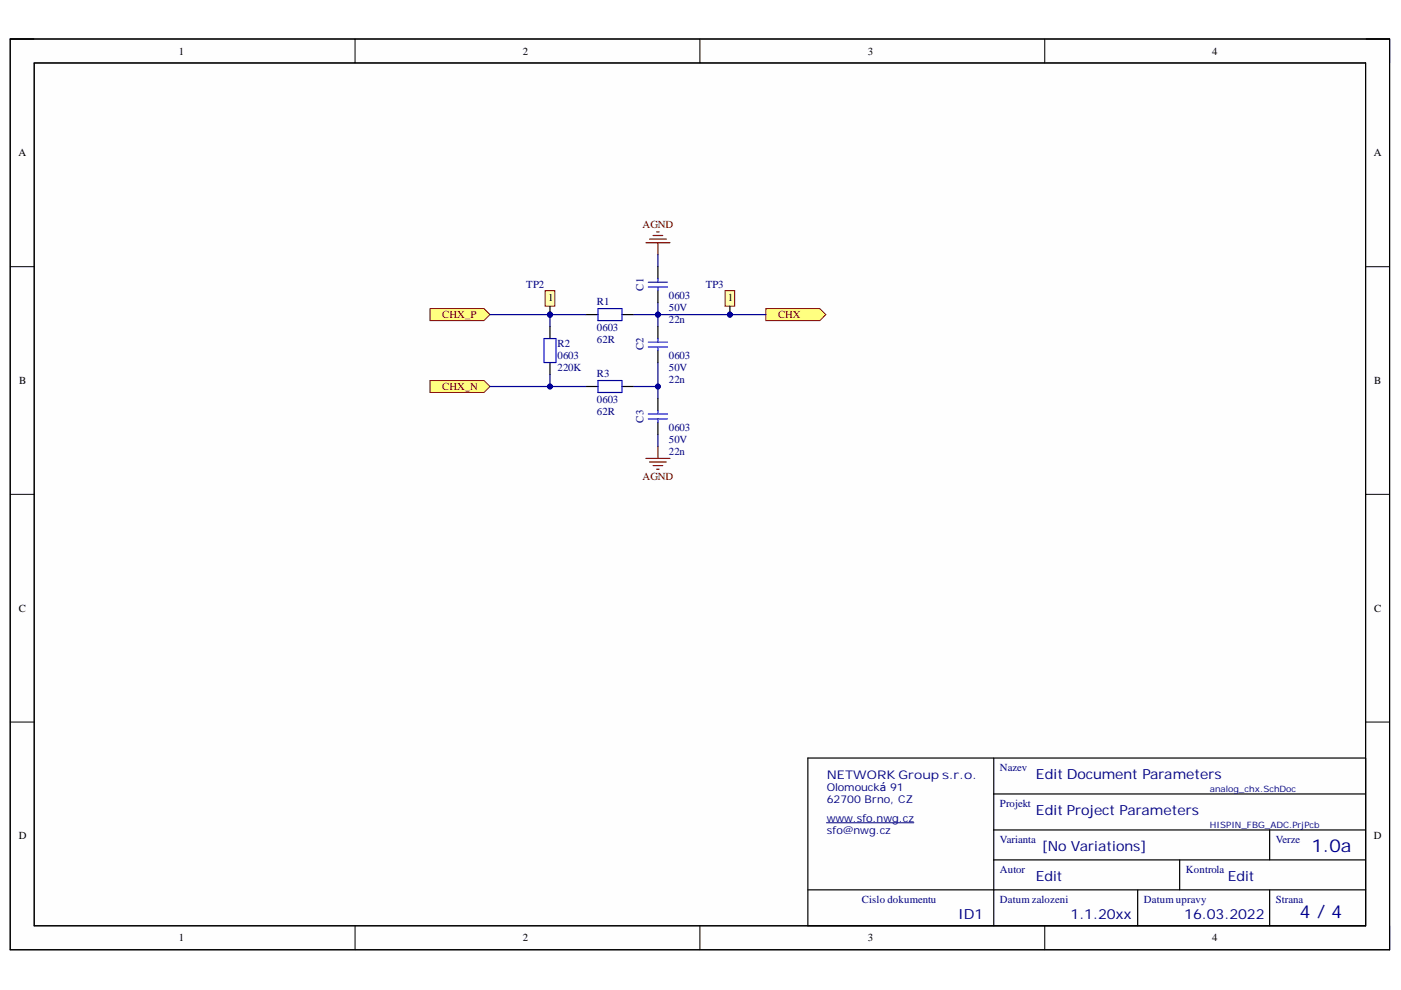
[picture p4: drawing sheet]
<svg xmlns="http://www.w3.org/2000/svg" width="297mm" height="210mm" viewBox="0 0 297 210" stroke-linecap="round" stroke-linejoin="round" font-family="sans-serif">
<path d="M2.2 8.3h292.4v193.1h-292.4z" fill-rule="evenodd" fill="#fefefe"/>
<path d="M2.2 8.3h292.4v193.1h-292.4z" fill="none" stroke="#000" stroke-width=".21"/>
<path d="M7.3 13.4h282.2v182.9h-282.2z" fill-rule="evenodd" fill="#fefefe"/>
<g fill="none" stroke="#000" stroke-width=".21">
<path d="M2.2 8.3h5.1M7.3 13.4h282.2v182.9h-282.2zM75.3 8.3v5M148.4 8.3v5M221.5 8.3v5.1M289.5 8.3h5.1v5.1M2.2 56.5h5.1M289.5 56.5h5.1M2.2 104.8h5.1M289.5 104.8h5.1M2.2 153.1h5.1M289.5 153.1h5.1"/>
<path d="M75.3 196.3v5.1M148.4 196.3v5.1M221.5 196.3v5.1M294.6 196.3v5.1"/>
</g>
<path d="M2.2 8.3h292.4v193.1h-292.4zM7.3 13.4h282.2v182.9h-282.2zM210.7 160.7v35.6M210.7 168.3h78.8M210.7 176h78.8M269.2 176v6.3M289.5 160.7h-118.2v35.6M171.3 188.7h118.2M210.7 182.3h78.8M241.2 188.7v7.6M250.1 182.3v6.4M269.2 188.7v7.6" fill="none" stroke="#000" stroke-width=".25"/>
<path d="M175.2 174.4h18.6" fill="none" stroke="#000080" stroke-width=".21"/>
<path d="M91.2 65.4h11.4l1.3 1.3-1.3 1.3h-11.4z" fill-rule="evenodd" fill="#ffff80"/>
<path d="M91.2 65.4h11.4l1.3 1.3-1.3 1.3h-11.4z" fill="none" stroke="#800000" stroke-width=".21"/>
<path d="M91.2 80.7h11.4l1.3 1.2-1.3 1.3h-11.4z" fill-rule="evenodd" fill="#ffff80"/>
<path d="M91.2 80.7h11.4l1.3 1.2-1.3 1.3h-11.4z" fill="none" stroke="#800000" stroke-width=".21"/>
<path d="M162.4 65.4h11.4l1.3 1.3-1.3 1.3h-11.4z" fill-rule="evenodd" fill="#ffff80"/>
<path d="M162.4 65.4h11.4l1.3 1.3-1.3 1.3h-11.4z" fill="none" stroke="#800000" stroke-width=".21"/>
<circle cx="154.8" cy="66.7" r=".51" fill="#000080"/>
<circle cx="154.8" cy="66.7" r=".51" fill="none" stroke="#000080" stroke-width=".21"/>
<path d="M153.7 61.6h2.1v3.3h-2.1z" fill-rule="evenodd" fill="#ffffb0"/>
<path d="M153.7 61.6h2.1v3.3h-2.1z" fill="none" stroke="#800000" stroke-width=".21"/>
<path d="M154.7 64.9v1.8" fill="none" stroke="#000" stroke-width=".25"/>
<circle cx="154.8" cy="66.7" r=".51" fill="#000080"/>
<circle cx="154.8" cy="66.7" r=".51" fill="none" stroke="#000080" stroke-width=".21"/>
<circle cx="116.6" cy="66.7" r=".51" fill="#000080"/>
<circle cx="116.6" cy="66.7" r=".51" fill="none" stroke="#000080" stroke-width=".21"/>
<path d="M115.6 61.6h2v3.3h-2z" fill-rule="evenodd" fill="#ffffb0"/>
<path d="M115.6 61.6h2v3.3h-2z" fill="none" stroke="#800000" stroke-width=".21"/>
<path d="M116.6 64.9v1.8" fill="none" stroke="#000" stroke-width=".25"/>
<circle cx="116.6" cy="66.7" r=".51" fill="#000080"/>
<circle cx="116.6" cy="66.7" r=".51" fill="none" stroke="#000080" stroke-width=".21"/>
<path d="M136.9 51.5h5.1M137.7 50.7h3.6M138.5 49.9h2M139.2 49.2h.5M139.5 51.5v2.5M136.9 97.2h5.1M137.7 98h3.6M138.5 98.7h2M139.2 99.5h.5M139.5 94.7v2.5" fill="none" stroke="#800000" stroke-width=".25"/>
<path d="M116.6 69.2v2.6M116.6 76.9v2.5M124.2 66.7h2.6M131.9 66.7h2.5M124.2 81.9h2.6M131.9 81.9h2.5" fill="none" stroke="#000" stroke-width=".25"/>
<path d="M115.3 71.8h2.6v5.1h-2.6zM126.8 65.4h5.1v2.6h-5.1zM126.8 80.7h5.1v2.5h-5.1z" fill="none" stroke="#00f" stroke-width=".25"/>
<path d="M103.9 66.7h12.7" fill="none" stroke="#000080" stroke-width=".25"/>
<circle cx="116.6" cy="66.7" r=".51" fill="#000080"/>
<circle cx="116.6" cy="66.7" r=".51" fill="none" stroke="#000080" stroke-width=".21"/>
<path d="M139.5 54v2.5M116.6 66.7h7.6M139.5 92.1v2.6" fill="none" stroke="#000080" stroke-width=".25"/>
<circle cx="116.6" cy="66.7" r=".51" fill="#000080"/>
<circle cx="116.6" cy="66.7" r=".51" fill="none" stroke="#000080" stroke-width=".21"/>
<path d="M103.9 81.9h20.3" fill="none" stroke="#000080" stroke-width=".25"/>
<circle cx="116.6" cy="81.9" r=".51" fill="#000080"/>
<circle cx="116.6" cy="81.9" r=".51" fill="none" stroke="#000080" stroke-width=".21"/>
<path d="M116.6 79.4v2.5" fill="none" stroke="#000080" stroke-width=".25"/>
<circle cx="116.6" cy="81.9" r=".51" fill="#000080"/>
<circle cx="116.6" cy="81.9" r=".51" fill="none" stroke="#000080" stroke-width=".21"/>
<path d="M116.6 66.7v2.5" fill="none" stroke="#000080" stroke-width=".25"/>
<circle cx="116.6" cy="66.7" r=".51" fill="#000080"/>
<circle cx="116.6" cy="66.7" r=".51" fill="none" stroke="#000080" stroke-width=".21"/>
<path d="M139.5 64.2v2.5" fill="none" stroke="#000080" stroke-width=".25"/>
<circle cx="139.5" cy="66.7" r=".51" fill="#000080"/>
<circle cx="139.5" cy="66.7" r=".51" fill="none" stroke="#000080" stroke-width=".21"/>
<path d="M139.5 66.7h22.9" fill="none" stroke="#000080" stroke-width=".25"/>
<circle cx="139.5" cy="66.7" r=".51" fill="#000080"/>
<circle cx="139.5" cy="66.7" r=".51" fill="none" stroke="#000080" stroke-width=".21"/>
<circle cx="154.8" cy="66.7" r=".51" fill="#000080"/>
<circle cx="154.8" cy="66.7" r=".51" fill="none" stroke="#000080" stroke-width=".21"/>
<path d="M134.4 66.7h5.1v2.5" fill="none" stroke="#000080" stroke-width=".25"/>
<circle cx="139.5" cy="66.7" r=".51" fill="#000080"/>
<circle cx="139.5" cy="66.7" r=".51" fill="none" stroke="#000080" stroke-width=".21"/>
<path d="M139.5 76.9v5" fill="none" stroke="#000080" stroke-width=".25"/>
<circle cx="139.5" cy="81.9" r=".51" fill="#000080"/>
<circle cx="139.5" cy="81.9" r=".51" fill="none" stroke="#000080" stroke-width=".21"/>
<path d="M134.4 81.9h5.1v2.6" fill="none" stroke="#000080" stroke-width=".25"/>
<circle cx="139.5" cy="81.9" r=".51" fill="#000080"/>
<circle cx="139.5" cy="81.9" r=".51" fill="none" stroke="#000080" stroke-width=".21"/>
<path d="M139.5 56.5v2.6M139.5 61.6v2.6M139.5 69.2v2.6M139.5 74.3v2.6M139.5 84.5v2.5M139.5 89.6v2.5" fill="none" stroke="#000" stroke-width=".25"/>
<path d="M137.5 59.8h4M139.5 59.1v.7M137.5 60.9h4M137.5 72.5h4M137.5 73.6h4M139.5 60.9v.7M139.5 71.8v.7M139.5 73.6v.7M137.5 87.8h4M137.5 88.8h4M139.5 87v.8M139.5 88.8v.8" fill="none" stroke="#00f" stroke-width=".25"/>
<g font-size="3.8" fill="#000080">
<text x="278.1" y="180.7">1.0a</text>
<text x="275.5" y="194.7">4 / 4</text>
</g>
<g font-size="3" fill="#000080">
<text x="219.6" y="165.2">Edit Document Parameters</text>
<text x="219.6" y="172.8">Edit Project Parameters</text>
<text x="220.9" y="180.4">[No Variations]</text>
<text x="219.6" y="186.7">Edit</text>
<text x="260.3" y="186.7">Edit</text>
<text x="203.1" y="194.8">ID1</text>
<text x="227" y="194.8">1.1.20xx</text>
<text x="251.1" y="194.8">16.03.2022</text>
</g>
<text font-size="2.5" fill="#000080" x="175.3" y="165.3">NETWORK Group s.r.o.</text>
<g font-size="2.3">
<text x="37.9" y="11.6">1</text>
<text x="110.8" y="11.6">2</text>
<text x="184" y="11.6">3</text>
<text x="257" y="11.6">4</text>
<text x="3.9" y="33.1">A</text>
<text x="291.3" y="33.1">A</text>
<text x="116.2" y="63.9">1</text>
<text x="154.3" y="63.9">1</text>
<text x="4.1" y="81.4">B</text>
<text x="291.4" y="81.4">B</text>
<text x="4" y="129.7">C</text>
<text x="291.4" y="129.7">C</text>
<text x="4" y="177.9">D</text>
<text x="291.3" y="177.9">D</text>
<text x="37.9" y="199.6">1</text>
<text x="110.8" y="199.6">2</text>
<text x="184" y="199.6">3</text>
<text x="257" y="199.6">4</text>
</g>
<g font-size="2.3" fill="#800000">
<text x="136.2" y="48.3">AGND</text>
<text x="93.7" y="67.5">CHX_P</text>
<text x="165" y="67.5">CHX</text>
<text x="93.7" y="82.7">CHX_N</text>
<text x="136.2" y="101.8">AGND</text>
</g>
<g font-size="2.3" fill="#000080">
<text x="111.6" y="61.1">TP2</text>
<text x="126.6" y="64.7">R1</text>
<text x="136.5" y="61.6" transform="rotate(-90 136.5 61.6)">C1</text>
<text x="141.8" y="63.4">0603</text>
<text x="141.8" y="65.9">50V</text>
<text x="149.7" y="61.1">TP3</text>
<text x="126.6" y="70.2">0603</text>
<text x="141.8" y="68.5">22n</text>
<text x="118.2" y="76.1">0603</text>
<text x="118.2" y="73.5">R2</text>
<text x="126.6" y="72.8">62R</text>
<text x="136.5" y="74.3" transform="rotate(-90 136.5 74.3)">C2</text>
<text x="141.8" y="76.1">0603</text>
<text x="118.2" y="78.6">220K</text>
<text x="126.6" y="79.9">R3</text>
<text x="141.8" y="78.6">50V</text>
<text x="141.8" y="81.1">22n</text>
<text x="126.6" y="85.5">0603</text>
<text x="126.6" y="88">62R</text>
<text x="136.5" y="89.6" transform="rotate(-90 136.5 89.6)">C3</text>
<text x="141.8" y="91.3">0603</text>
<text x="141.8" y="93.9">50V</text>
<text x="141.8" y="96.4">22n</text>
<text x="175.3" y="167.8">Olomoucká 91</text>
<text x="212" y="163.5">Nazev</text>
<text x="175.3" y="170.3">62700 Brno, CZ</text>
<text x="212" y="171.1">Projekt</text>
<text x="175.3" y="176.8">sfo@nwg.cz</text>
<text x="175.3" y="174.2">www.sfo.nwg.cz</text>
<text x="212" y="178.7">Varianta</text>
<text x="270.5" y="178.7">Verze</text>
<text x="212" y="185.1">Autor</text>
<text x="251.4" y="185.1">Kontrola</text>
<text x="182.7" y="191.5">Cislo dokumentu</text>
<text x="212" y="191.5">Datum zalozeni</text>
<text x="242.5" y="191.5">Datum upravy</text>
<text x="270.5" y="191.5">Strana</text>
</g>
<g font-size="1.9" fill="#000080">
<text x="256.5" y="167.9">analog_chx.SchDoc</text>
<text x="256.5" y="175.6">HISPIN_FBG_ADC.PrjPcb</text>
</g>
</svg>
